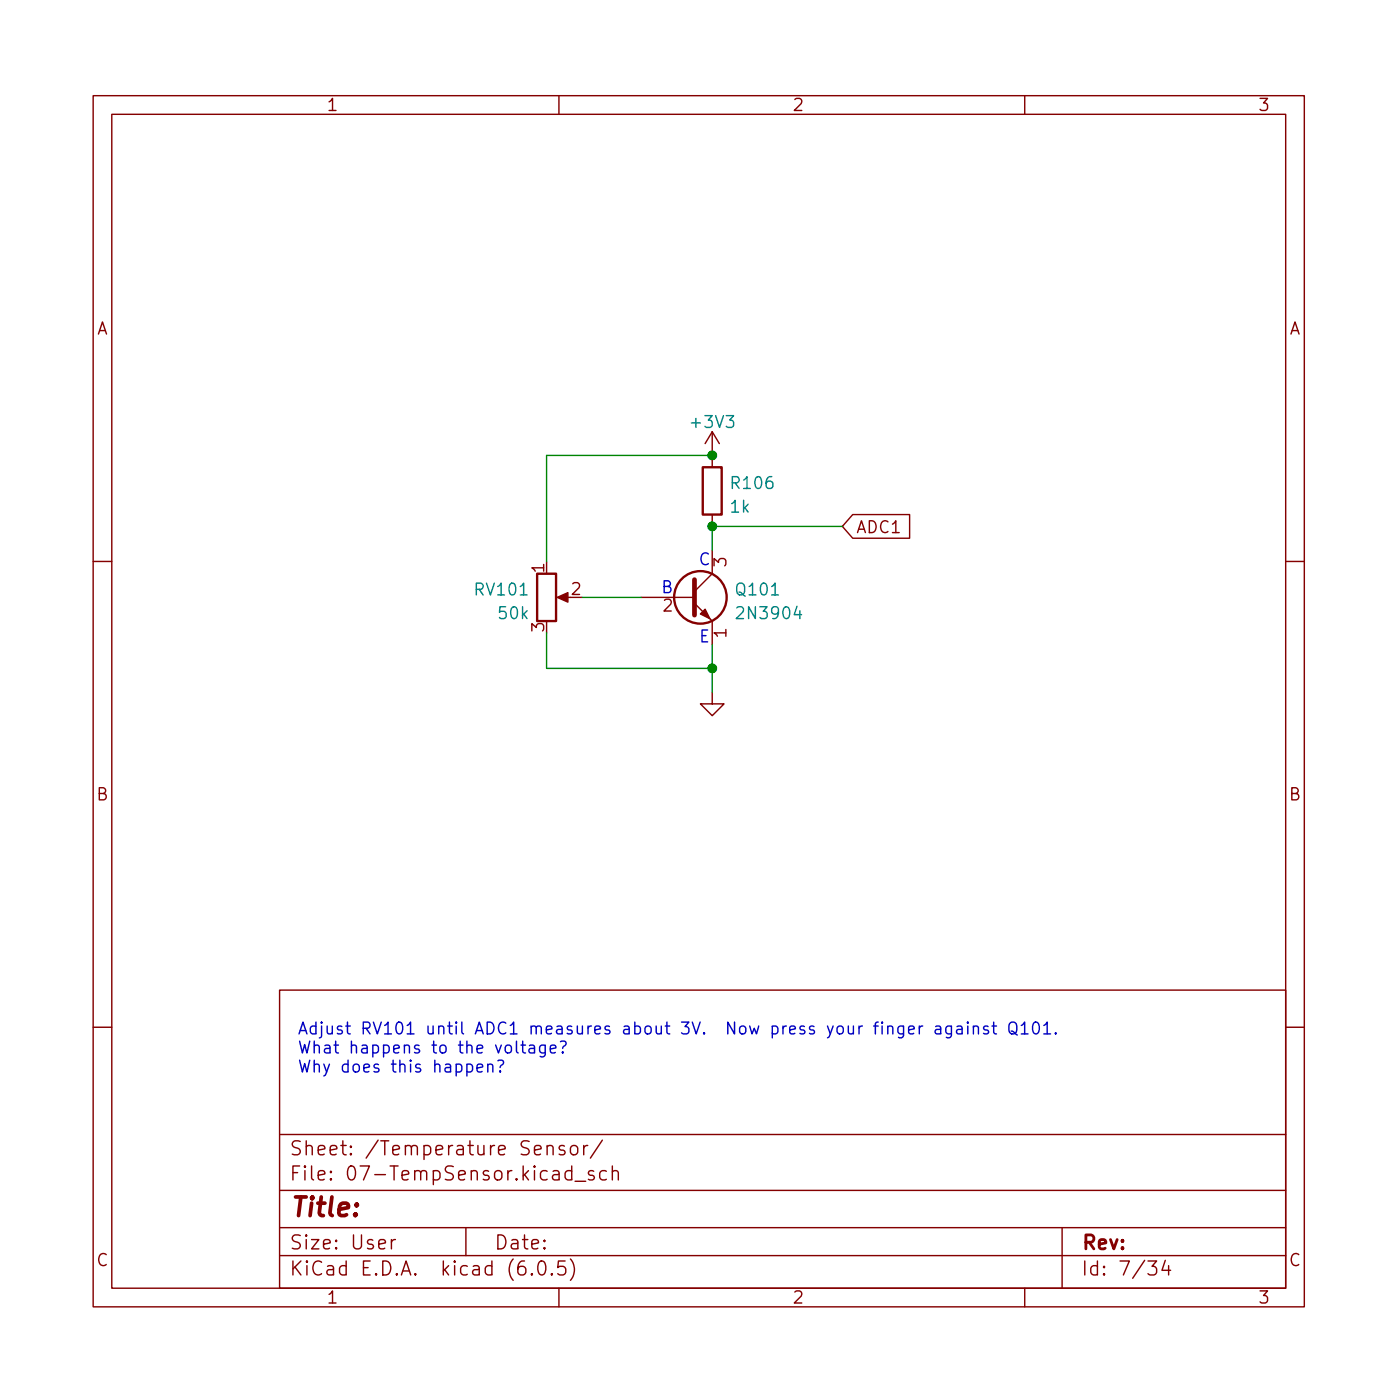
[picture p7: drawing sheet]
<svg xmlns="http://www.w3.org/2000/svg" width="150mm" height="150mm" viewBox="0 0 150 150" stroke-linecap="round" stroke-linejoin="round" font-family="sans-serif">
<g fill="none" stroke="#840000" stroke-width=".15">
<path d="M10 10.3h130v130h-130zM12 12.3h126v126h-126zM60 10.3v2M110 10.3v2M76.5 59v2.6l-2 1.9M76.5 46.3v3.9M76.5 55.2v1.3M76.5 46.3l-.8 1.3M76.5 46.3l.7 1.3M91.5 55.2h6.1v2.6h-6.1l-1.1-1.3zM10 60.3h2M60.2 64.1h1"/>
<path d="M68.8 64.1h5.7M74.5 64.8l2 1.9v2.5M76.5 74.3v1.3h1.2l-1.2 1.2-1.3-1.2h1.3M138 60.3h2M10 110.3h2M30 106.3h108v32h-108zM138 110.3h2M30 134.8h108M30 131.8h108M30 127.8h108M30 121.8h108M42 133.1v1"/>
<path d="M42.4 133.1a.38 .38 0 0 0-.4 .2M50 131.8v3M57.1 136.7l.1 .1-.1 .1-.1-.1 .1-.1v.2M57.9 135.4a.36 .36 0 0 1 .6 .2 .88 .88 0 0 1-.3 1.3 .38 .38 0 0 1-.4-.3 1.17 1.17 0 0 1 .1-1.2zM58.7 123.1a.37 .37 0 0 1 .7 .1v.8M58.7 123v1M59.2 136.7l.1 .1-.1 .1v-.1v-.1v.2M60 138.3v2M60.6 123h-.4l-.2 .2 .1 .2 .5 .1 .1 .2-.1 .2-.2 .1-.4-.1M60.7 135.4h-.8v.7l.2-.2 .5 .1 .1 .2v.5l-.3 .2h-.3l-.2-.2M61.2 135.1a1.72 1.72 0 0 1 0 2.3M61.3 123.1a.41 .41 0 0 1 .4-.1 .41 .41 0 0 1 .3 .2v.5a.41 .41 0 0 1-.4 .3 .41 .41 0 0 1-.4-.3z"/>
<path d="M61.4 125.7h-.5l-.2 .2v.5l.1 .2 .1 .1 .5-.1M61.4 125.2v1.5M61.7 126.8h1.2M62.7 123v1M63.1 123a.38 .38 0 0 0-.4 .2M63.7 125.7h-.3l-.2 .2v.2l.5 .1 .1 .2-.1 .2-.1 .1-.4-.1M64.7 122.4l-1.3 1.9M65.1 125.7h-.4l-.3 .2v.5l.1 .2 .2 .1 .4-.1M65.7 125.8a.37 .37 0 0 1 .7 .1v.8M65.7 125.2v1.5M110 138.3v2M114 131.8v6.5"/>
<path d="M123.2 135.4h1l-.5 .5a.41 .41 0 0 1 .5 .3v.4l-.2 .2-.6 .1-.2-.2M125.1 135.3l-.4 1.1h1M125.4 135.9v1"/>
</g>
<path d="M74.5 62.2v3.8" fill="none" stroke="#840000" stroke-width=".51"/>
<g fill="#840000" stroke="#840000" stroke-width=".15">
<path d="M75.2 65.9l.5-.5 .5 1z"/>
<path d="M59.8 64.1l1.2-.5v1z"/>
</g>
<g fill="none" stroke="#840000" stroke-width=".25">
<path d="M75.4 50.2h2.1v5h-2.1zM57.7 61.6h2v5.1h-2z"/>
<circle cx="75.2" cy="64.1" r="2.82"/>
</g>
<g fill="none" stroke="#0000c2" stroke-width=".15">
<path d="M51.2 114.7l.6-.2v-.2l-.4-.1-.2 .2 .1 .6 .1 .1 .4-.1M52.4 114.3a.32 .32 0 0 1 .5 .1v.7M52.4 114.2v.9M53.4 113.9l.5-.1a.32 .32 0 0 1 .1 .4 .32 .32 0 0 1-.3 .2v.2M53.7 115v.1l-.1-.1h.1v.1M55.9 112.2h.5M56.1 111.8v1l.1 .2h.2M56.8 112.2h.2h.3l.1 .8M57.4 112.5h-.4a.25 .25 0 0 0-.2 .3 .25 .25 0 0 0 .2 .2h.4M58.5 112.2v1a.35 .35 0 0 1-.5 .2M58.5 112.2h-.3l-.3 .2v.4l.1 .2h.2h.3M59.1 112.6l.6-.1-.1-.3h-.3l-.2 .2v.6h.2h.3"/>
<path d="M60.2 111.8h.4a.32 .32 0 0 1 .2 .3 .32 .32 0 0 1-.3 .3l-.1 .1M60.4 112.9l.1 .1h-.1h-.1l.1-.1v.1M97.5 110.6l.6-.2v-.2l-.4-.1-.2 .2 .1 .6 .1 .1 .4-.1M98.7 110.1v.9M99 110.1l-.2 .1-.1 .2M100.4 110.2l.2-.1 .3 .1 .1 .8M101 110.4l-.4 .1a.25 .25 0 0 0-.2 .2 .25 .25 0 0 0 .2 .3l.4-.1M102.1 110.1v1.1a.34 .34 0 0 1-.5 .1M102.1 110.2l-.3-.1-.3 .3v.3l.1 .2 .2 .1 .3-.1M102.7 110.2l.2-.1 .3 .1 .1 .8M103.3 110.4l-.4 .1a.25 .25 0 0 0-.2 .2 .25 .25 0 0 0 .2 .3l.4-.1M103.9 109.7l-.1 .1h.1v-.1v.1"/>
<path d="M103.9 110.1v.9M104.5 110.3a.32 .32 0 0 1 .5 0v.7M104.5 110.1v.9M106.1 110.2l-.3-.1-.2 .2v.2l.5 .1v.1v.2l-.2 .1-.3-.1M106.5 110.1h.5M106.7 109.7v1.1v.1l.3 .1M108.4 109.9a.43 .43 0 0 1 .4-.2 .43 .43 0 0 1 .3 .4v.5a.42 .42 0 0 1-.4 .4 .42 .42 0 0 1-.4-.4zM108.5 110.7a.64 .64 0 0 1 .6 .3l.1 .1M109.6 110.1l.4-.4v1.3M109.6 111h.8M111 109.8a.3 .3 0 0 1 .3-.1 .3 .3 0 0 1 .2 .3 .66 .66 0 0 1-.4 1 .77 .77 0 0 1-.1-1.2zM112 110.1l.4-.4v1.3"/>
<path d="M112 111h.8M113.3 110.9h.1l-.1 .1v-.1v.1"/>
</g>
<path d="M76.5 48.9h-17.8v11.4M90.4 56.5h-13.9v2.5M58.7 67.9v3.8h17.8M62.5 64.1h6.3M76.5 69.2v5.1" fill="none" stroke="#008400" stroke-width=".15"/>
<g fill="#008400" stroke="#008400" stroke-width=".15">
<circle cx="76.5" cy="48.9" r=".46"/>
<circle cx="76.5" cy="56.5" r=".46"/>
<circle cx="76.5" cy="71.7" r=".46"/>
</g>
<text font-size="2.8" fill="#840000" x="31" y="130.6">Title:</text>
<g font-size="2.1" fill="#840000">
<text x="31" y="124">Sheet: /Temperature Sensor/</text>
<text x="31" y="126.7">File: 07-TempSensor.kicad_sch</text>
<text x="31" y="136.9">KiCad E.D.A. kicad (6.0.5)</text>
<text x="31" y="134.1">Size: User</text>
<text x="53" y="134.1">Date:</text>
<text x="116" y="134.1">Rev:</text>
<text x="116" y="136.9">Id: 7/34</text>
</g>
<g font-size="1.8" fill="#840000">
<text x="35" y="11.9">1</text>
<text x="85" y="11.9">2</text>
<text x="135" y="11.9">3</text>
<text x="10.3" y="35.9">A</text>
<text x="138.4" y="35.9">A</text>
<text x="91.9" y="57.2">ADC1</text>
<text x="58.4" y="61.4" transform="rotate(-90 58.4 61.4)">1</text>
<text x="61.4" y="63.9">2</text>
<text x="71.2" y="65.7">2</text>
<text x="78" y="60.8" transform="rotate(-90 78 60.8)">3</text>
<text x="58.4" y="67.8" transform="rotate(-90 58.4 67.8)">3</text>
<text x="78" y="68.4" transform="rotate(-90 78 68.4)">1</text>
<text x="10.3" y="85.9">B</text>
<text x="138.4" y="85.9">B</text>
<text x="10.3" y="135.9">C</text>
<text x="138.4" y="135.9">C</text>
<text x="35" y="139.9">1</text>
<text x="85" y="139.9">2</text>
<text x="135" y="139.9">3</text>
</g>
<g font-size="1.8" fill="#008484">
<text x="74.4" y="45.9">+3V3</text>
<text x="78.6" y="52.5">R106</text>
<text x="78.4" y="55">1k</text>
<text x="51.1" y="63.9">RV101</text>
<text x="79.2" y="63.9">Q101</text>
<text x="53.6" y="66.5">50k</text>
<text x="79.4" y="66.5">2N3904</text>
</g>
<g font-size="1.8" fill="#0000c2">
<text x="70.9" y="63.7">B</text>
<text x="74.9" y="60.7">C</text>
<text x="75" y="69">E</text>
<text x="31.9" y="111">Adjust RV101 until ADC1 measures about 3V. Now press your finger against Q101.</text>
<text x="31.9" y="113.1">What happens to the voltage?</text>
<text x="31.9" y="115.1">Why does this happen?</text>
</g>
</svg>
